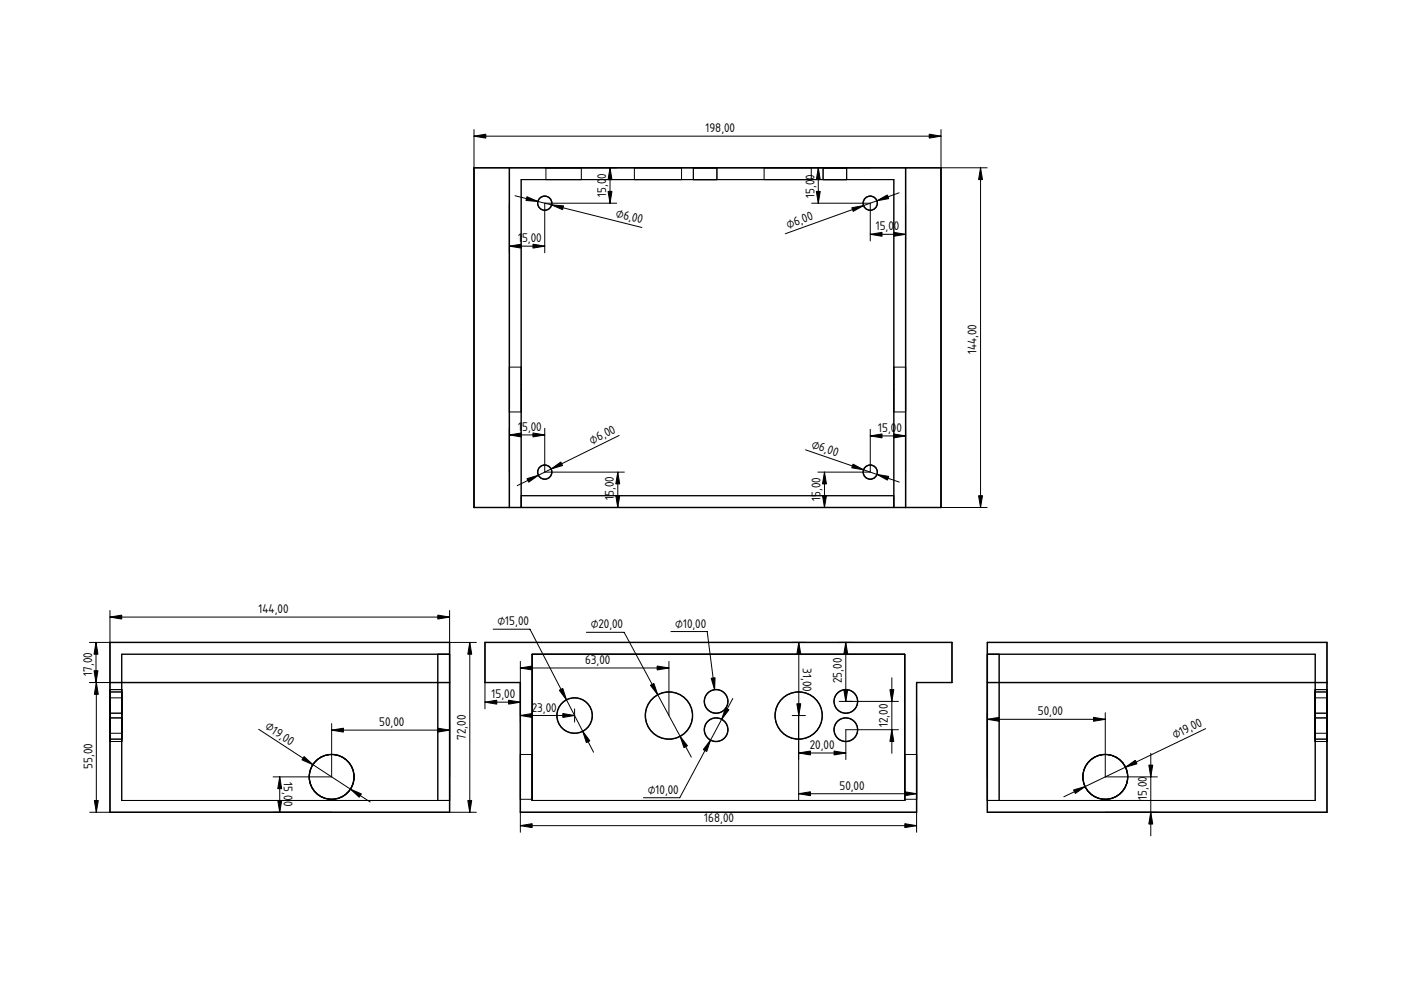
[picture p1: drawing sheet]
<svg xmlns="http://www.w3.org/2000/svg" width="594mm" height="420mm" viewBox="0 0 594 420" stroke-linecap="round" stroke-linejoin="round" font-family="sans-serif">
<path d="M304.7 308.4h.1" fill="none" stroke="#000" stroke-width=".42"/>
<g fill="#fff">
<circle cx="283.7" cy="303.4" r="10"/>
<circle cx="338.7" cy="303.4" r="10"/>
<circle cx="243.6" cy="303.4" r="7.5"/>
<circle cx="358.7" cy="309.4" r="5"/>
<circle cx="303.7" cy="297.4" r="5"/>
<circle cx="303.7" cy="309.4" r="5"/>
</g>
<path d="M304.7 308.4h.1" fill="none" stroke="#000" stroke-width=".42"/>
<circle cx="358.7" cy="297.4" r="5" fill="#fff"/>
<g fill="none" stroke="#000" stroke-width=".42">
<path d="M209.1 266.8h15.6l27 52.1M225.6 277.4h158.1l-.1 62h-157.9zM225.7 277.4h157.9M248.7 268.1h16l28.4 52.9M284.5 267.8h15.4l3.1 24.6M338.7 272.4v66.9M358.6 272.4v25M205.6 289.4h15M205.6 297.7h15M220.6 280.4v72.5M220.6 283.2h63.1M283.7 280.4v23"/>
<path d="M310.7 296.1l-22.5 42.1h-15.4M355.8 297.4h25.2M378.2 287.4v32M205.6 300.5v-28.1h198.1v17h-15v63.5M220.6 319.9h5M220.6 303.3h23.1M243.7 300.5v5.6M304.7 308.4h.1M335.9 303.4h5.6M338.7 319.3h20M381 309.4h-22.3v12.7M383.7 319.9h5"/>
<path d="M220.6 338.9h5M225.6 339.4h158.1M338.7 336.5h50M383.7 338.9h5M220.6 344.4h168.1M220.6 350.1h168.1"/>
<circle cx="303.7" cy="297.4" r="5"/>
<circle cx="358.7" cy="297.4" r="5"/>
<circle cx="243.6" cy="303.4" r="7.5"/>
<circle cx="283.7" cy="303.4" r="10"/>
<circle cx="303.7" cy="309.4" r="5"/>
<circle cx="338.7" cy="303.4" r="10"/>
<circle cx="358.7" cy="309.4" r="5"/>
</g>
<g fill="none" stroke="#000" stroke-width=".6">
<path d="M205.6 272.4h198.1v17h-15v55h-168.1v-55h-15z"/>
<circle cx="303.7" cy="297.4" r="5"/>
<circle cx="358.7" cy="297.4" r="5"/>
<circle cx="243.6" cy="303.4" r="7.5"/>
<circle cx="283.7" cy="303.4" r="10"/>
<circle cx="303.7" cy="309.4" r="5"/>
<circle cx="338.7" cy="303.4" r="10"/>
<circle cx="358.7" cy="309.4" r="5"/>
</g>
<g fill="#000" stroke="#000" stroke-width=".42">
<path d="M338.7 272.4l.9 5h-1.7zM358.6 272.4l.9 5h-1.7zM205.6 297.7l5-.8v1.6zM220.6 283.2l5-.8v1.6zM215.6 296.9l5 .8-5 .8zM237.2 292.7l1.4-.8 1.6 4.8zM275.8 290.6l1.5-.8 1.6 4.8zM278.7 282.4l5 .8-5 .8zM301.6 287.6l1.6-.3-.2 5.1zM357.8 292.4h1.7l-.9 5zM377.3 292.4h1.7l-.8 5zM220.6 303.3l5-.8v1.7z"/>
<path d="M238.6 302.5l5.1 .8-5.1 .9zM247.1 310l3 4.1-1.4 .8zM288.4 312.2l3.1 4-1.5 .8zM301.3 313.8l-1.6 4.8-1.5-.8zM307.6 300.2l1.5 .7-3.1 4.1zM338.7 319.3l5-.9v1.7zM337.9 298.4h1.7l-.9 5zM353.7 318.4l5 .9-5 .8zM378.2 309.4l.8 5h-1.7zM338.7 336.5l5-.8v1.7zM383.7 335.7l5 .8-5 .9zM220.6 350.1l5-.9v1.7z"/>
<path d="M383.7 349.2l5 .9-5 .8z"/>
</g>
<path d="M418.7 272.4h144v72h-144z" fill-rule="evenodd" fill="#fff"/>
<path d="M490.7 308.4h.1" fill="none" stroke="#000" stroke-width=".42"/>
<path d="M418.7 289.4h144v55h-144z" fill-rule="evenodd" fill="#fff"/>
<path d="M490.7 308.4h.1" fill="none" stroke="#000" stroke-width=".42"/>
<g fill="#fff">
<path d="M418.7 272.4h144v17h-144z" fill-rule="evenodd"/>
<circle cx="468.7" cy="329.4" r="9.5"/>
</g>
<g fill="none" stroke="#000" stroke-width=".42">
<path d="M418.7 272.4h144v72h-144zM418.7 277.4h139v62h-139M418.7 277.4h5v62M418.7 289.4h144M557.7 293.4h5M557.7 292.4h5M557.7 295.9h5M418.7 305h50M468.7 302.2v27.2h22.1M488 319.4v35M490.7 308.4h.1M511.2 308.9l-60.1 28.9"/>
<path d="M557.7 314.4h5M557.7 304.4h5M557.7 313.4h5M557.7 302.4h5M557.7 310.9h5"/>
<circle cx="468.7" cy="329.4" r="9.5"/>
</g>
<g fill="none" stroke="#000" stroke-width=".6">
<path d="M418.7 272.4h144v72h-144zM418.7 289.4h144"/>
<circle cx="468.7" cy="329.4" r="9.5"/>
</g>
<path d="M418.7 305l5-.9v1.7zM463.7 304.1l5 .9-5 .8zM455.2 334.9l4.9-1.4-4.1 2.9zM477.2 325.3l4.2-3 .7 1.6zM487.1 324.4h1.7l-.8 5zM488 344.4l.8 5h-1.7z" fill="#000" stroke="#000" stroke-width=".42"/>
<path d="M46.6 272.4h144v72h-144z" fill-rule="evenodd" fill="#fff"/>
<path d="M118.6 308.4h.1" fill="none" stroke="#000" stroke-width=".42"/>
<path d="M46.6 289.4h144v55h-144z" fill-rule="evenodd" fill="#fff"/>
<path d="M118.6 308.4h.1" fill="none" stroke="#000" stroke-width=".42"/>
<g fill="#fff">
<path d="M46.6 272.4h144v17h-144z" fill-rule="evenodd"/>
<circle cx="140.6" cy="329.4" r="9.5"/>
</g>
<g fill="none" stroke="#000" stroke-width=".42">
<path d="M300 143.2h.1M46.6 258.8v85.6M190.6 258.8v85.6M37.9 272.4h164.1M40.7 272.4v17M46.6 261.6h144M190.6 277.4h-139v62h139M190.6 277.4h-5v62M199.2 272.4v72M37.9 289.4h152.7M40.8 289.4v55M46.6 293.4h5"/>
<path d="M46.6 292.4h5M46.6 295.9h5M46.6 304.4h5M46.6 314.4h5M46.6 313.4h5M46.6 302.4h5M46.6 310.9h5M109.7 309.2l47.3 30.8M118.6 308.4h.1M140.6 306.8v22.6h-24.8M140.6 309.6h50M118.6 329.4v15"/>
<path d="M38 344.4h164"/>
<circle cx="140.6" cy="329.4" r="9.5"/>
</g>
<g fill="none" stroke="#000" stroke-width=".6">
<path d="M46.6 272.4h144v72h-144zM46.6 289.4h144"/>
<circle cx="140.6" cy="329.4" r="9.5"/>
</g>
<g fill="#000" stroke="#000" stroke-width=".42">
<path d="M40.7 272.4l.8 5h-1.6zM46.6 261.6l5-.8v1.7zM185.6 260.8l5 .8-5 .9zM199.2 272.4l.8 5h-1.6zM39.9 284.4h1.6l-.8 5zM40.8 289.4l.9 5h-1.7zM140.6 309.6l5-.9v1.7zM185.6 308.7l5 .9-5 .8zM118.6 329.4l.8 5h-1.6zM128.9 320.8l3.8 3.4-4.7-2zM148.6 334.6l4.6 2-.9 1.4zM40 339.4h1.7l-.9 5z"/>
<path d="M117.8 339.4h1.6l-.8 5zM198.4 339.4h1.6l-.8 5z"/>
</g>
<path d="M201 71.1h198v144.1h-198z" fill-rule="evenodd" fill="#fff"/>
<path d="M300 143.2h.1" fill="none" stroke="#000" stroke-width=".42"/>
<path d="M216 71.1h168v144.1h-168z" fill-rule="evenodd" fill="#fff"/>
<path d="M300 143.2h.1" fill="none" stroke="#000" stroke-width=".42"/>
<g fill="#fff">
<path d="M384 71.1h15v144.1h-15z" fill-rule="evenodd"/>
<path d="M201 71.1h15v144.1h-15z" fill-rule="evenodd"/>
<circle cx="369" cy="86.1" r="3"/>
<circle cx="231" cy="86.1" r="3"/>
<circle cx="231" cy="200.2" r="3"/>
<circle cx="369" cy="200.2" r="3"/>
</g>
<g fill="none" stroke="#000" stroke-width=".42">
<path d="M201 54.9v160.3h217.6M201 57.7h198M399 54.9v160.3M201 71.1h217.6M216 71.1v144.1M231.5 71.1v5M246.5 71.1v5M258.7 71.1v15M269 71.1v5M289 71.1v5M294 71.1v5M304 71.1v5"/>
<path d="M324 71.1v5M344 71.1v5M347 71.1v15M349 71.1v5M359 71.1v5M384 71.1v144.1M415.8 71.1v144.1M218.4 83l53.8 13.5M261.5 86.1h-30.5v21.1M344.2 86.1h24.8v16M369 99.3h15M381.3 81.7l-48.3 17.4"/>
<path d="M216 104.4h15M216 155.7h5M300 143.2h.1M379 155.7h5M216 174.7h5M379 174.7h5M216 184.4h15M231 181.6v18.6h33.8M262.5 184.6l-43.2 21.3M341.6 190.7l39.7 13.7M369 182v18.2h-22.2M369 184.8h15"/>
<path d="M221 215.2v-139.1h158v139.1M221 210.2h158M262 200.2v15M349.6 200.2v15"/>
<circle cx="231" cy="86.1" r="3"/>
<circle cx="369" cy="86.1" r="3"/>
<circle cx="231" cy="200.2" r="3"/>
<circle cx="369" cy="200.2" r="3"/>
</g>
<g fill="none" stroke="#000" stroke-width=".6">
<path d="M201 71.1h198v144.1h-198zM216 71.1v144.1M384 71.1v144.1"/>
<circle cx="231" cy="86.1" r="3"/>
<circle cx="369" cy="86.1" r="3"/>
<circle cx="231" cy="200.2" r="3"/>
<circle cx="369" cy="200.2" r="3"/>
</g>
<g fill="#000" stroke="#000" stroke-width=".42">
<path d="M201 57.7l5-.8v1.7zM394 56.9l5 .8-5 .9zM258.7 71.1l.8 5h-1.7zM347 71.1l.8 5h-1.6zM415.8 71.1l.8 5h-1.6zM223.4 83.4l4.7 2-5.1-.4zM233.9 86.9l5.1 .4-.4 1.6zM257.8 81.1h1.7l-.8 5zM346.2 81.1h1.6l-.8 5zM361.2 88.1l5-.9-4.4 2.4zM369 99.3l5-.8v1.7zM371.8 85.1l4.5-2.4 .5 1.5z"/>
<path d="M379 98.5l5 .8-5 .9zM216 104.4l5-.9v1.7zM226 103.5l5 .9-5 .8zM216 184.4l5-.8v1.6zM226 183.6l5 .8-5 .8zM233.7 198.8l4.1-2.9 .7 1.5zM361.7 196.8l4.5 2.4-5-.9zM369 184.8l5-.8v1.6zM379 184l5 .8-5 .8zM223.5 202.9l4.8-1.4-4.1 2.9zM262 200.2l.8 5h-1.7zM261.1 210.2h1.7l-.8 5z"/>
<path d="M349.6 200.2l.8 5h-1.6zM348.8 210.2h1.6l-.8 5zM371.9 201.1l5 .9-.6 1.6zM415 210.2h1.6l-.8 5z"/>
</g>
<g font-size="5">
<text x="299.1" y="56.1">198,00</text>
<text x="257" y="75.8" transform="rotate(-90 257 75.8)">0</text>
<text x="257" y="83.5" transform="rotate(-90 257 83.5)">15,0</text>
<text x="345.3" y="84" transform="rotate(-90 345.3 84)">15,00</text>
<text x="260.9" y="91.9" transform="rotate(14 260.9 91.9)">⌀6,00</text>
<text x="334.2" y="96.9" transform="rotate(-20 334.2 96.9)">⌀6,00</text>
<text x="371.3" y="97.7">15,0</text>
<text x="379" y="97.7">0</text>
<text x="219.7" y="102.7">1</text>
<text x="221.4" y="102.7">5,00</text>
<text x="414.1" y="150.2" transform="rotate(-90 414.1 150.2)">144,00</text>
<text x="219.7" y="182.7">1</text>
<text x="221.4" y="182.7">5,00</text>
<text x="372.4" y="183.1">15,0</text>
<text x="380.1" y="183.1">0</text>
<text x="251" y="188.5" transform="rotate(-26 251 188.5)">⌀6,00</text>
<text x="343.9" y="189.7" transform="rotate(19 343.9 189.7)">⌀6,00</text>
<text x="260.3" y="211.9" transform="rotate(-90 260.3 211.9)">15,00</text>
<text x="347.9" y="212.5" transform="rotate(-90 347.9 212.5)">15,00</text>
<text x="109.6" y="260">144,00</text>
<text x="211" y="265.1">⌀15,00</text>
<text x="250.5" y="266.4">⌀20,00</text>
<text x="286.3" y="266.1">⌀10,00</text>
<text x="248.1" y="281.5">63,00</text>
<text x="39" y="286.4" transform="rotate(-90 39 286.4)">17,00</text>
<text x="340.4" y="283.3" transform="rotate(90 340.4 283.3)">31,00</text>
<text x="357" y="289.6" transform="rotate(-90 357 289.6)">25,00</text>
<text x="208.4" y="296">15,00</text>
<text x="225.5" y="301.7">23,00</text>
<text x="440.1" y="303.3">50,00</text>
<text x="112.1" y="308.8" transform="rotate(33 112.1 308.8)">⌀19,00</text>
<text x="160.8" y="307.9">50,00</text>
<text x="376.5" y="308.3" transform="rotate(-90 376.5 308.3)">12,00</text>
<text x="197.5" y="313.6" transform="rotate(-90 197.5 313.6)">72,00</text>
<text x="343.4" y="317.6">20,00</text>
<text x="498.1" y="313.4" transform="rotate(-26 498.1 313.4)">⌀19,00</text>
<text x="39.2" y="326.1" transform="rotate(-90 39.2 326.1)">55,00</text>
<text x="120.3" y="331.7" transform="rotate(90 120.3 331.7)">15,0</text>
<text x="356" y="334.8">50,00</text>
<text x="120.3" y="339.4" transform="rotate(90 120.3 339.4)">0</text>
<text x="274.7" y="336.5">⌀10,00</text>
<text x="486.3" y="339.3" transform="rotate(-90 486.3 339.3)">15,00</text>
<text x="298.6" y="348.4">168,00</text>
</g>
</svg>
